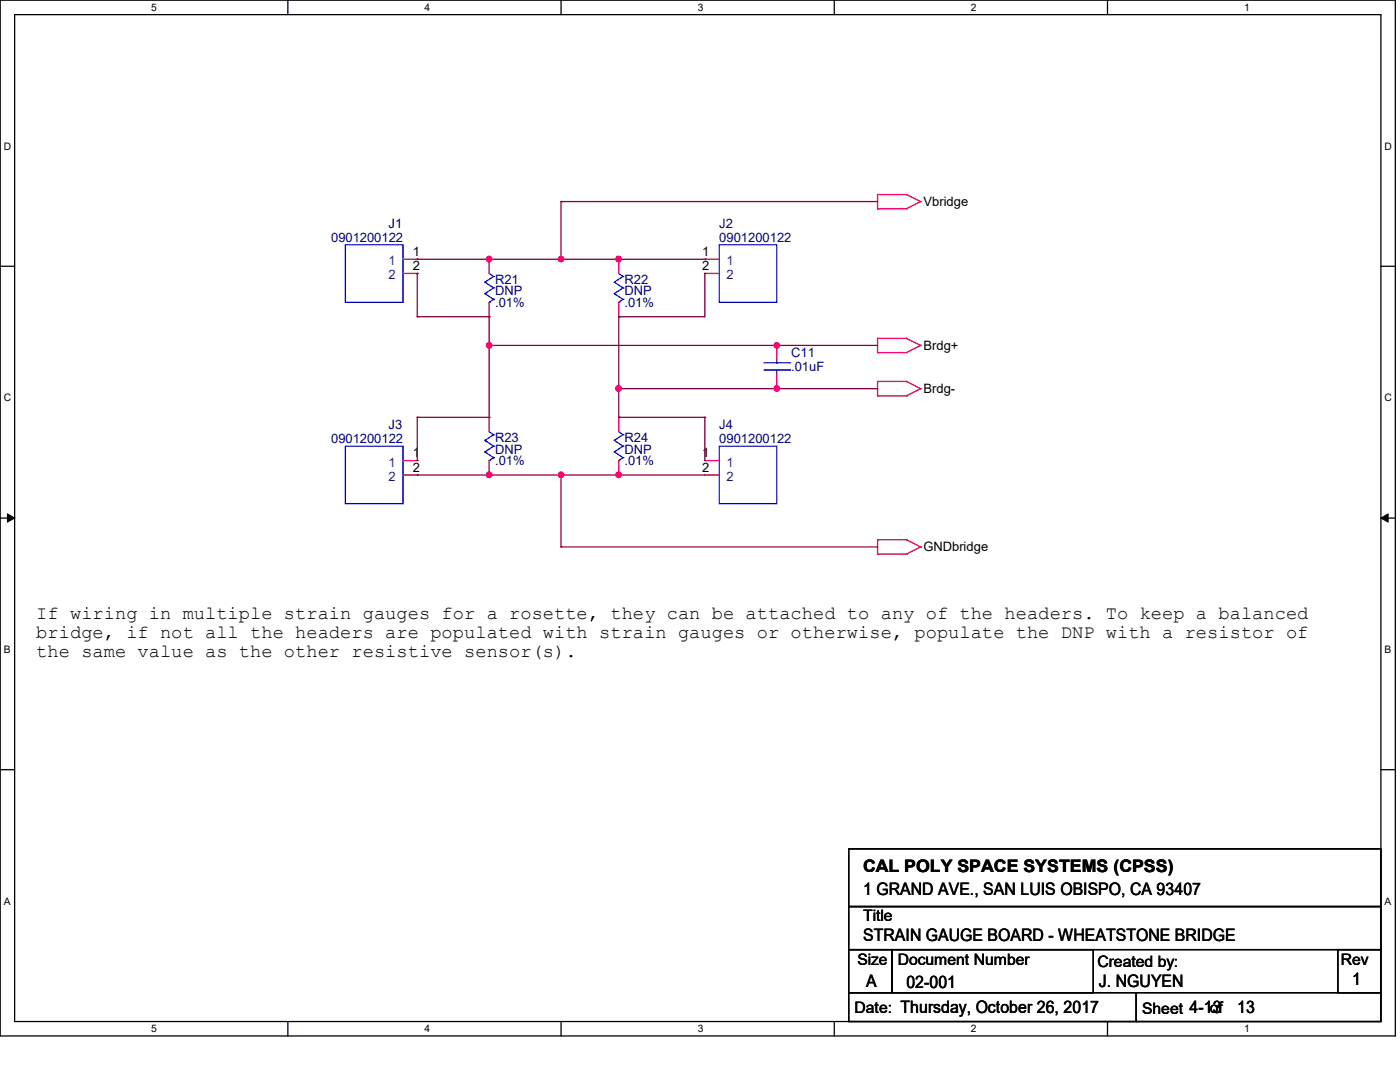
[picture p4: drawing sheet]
<svg xmlns="http://www.w3.org/2000/svg" width="279mm" height="216mm" viewBox="0 0 279 216" stroke-linecap="round" stroke-linejoin="round" font-family="sans-serif">
<path d="M0 0h278.5v206.7h-278.5zM2.9 2.9h272.7v200.9h-272.7z" fill="none" stroke="#000" stroke-width=".25"/>
<g fill="#fff">
<path d="M30.2 .3h1.1v2.3h-1.1z"/>
<path d="M30.2 204.1h1.1v2.3h-1.1z"/>
</g>
<path d="M57.4 0v2.9M57.4 203.8v2.9" fill="none" stroke="#000" stroke-width=".25"/>
<g fill="#fff">
<path d="M84.7 .3h1.1v2.3h-1.1z"/>
<path d="M84.7 204.1h1.1v2.3h-1.1z"/>
</g>
<path d="M112 0v2.9M112 203.8v2.9" fill="none" stroke="#000" stroke-width=".25"/>
<g fill="#fff">
<path d="M139.2 .3h1.1v2.3h-1.1z"/>
<path d="M139.2 204.1h1.1v2.3h-1.1z"/>
</g>
<path d="M166.5 0v2.9M166.5 203.8v2.9" fill="none" stroke="#000" stroke-width=".25"/>
<g fill="#fff">
<path d="M193.8 .3h1.1v2.3h-1.1z"/>
<path d="M193.8 204.1h1.1v2.3h-1.1z"/>
</g>
<path d="M221 0v2.9M221 203.8v2.9" fill="none" stroke="#000" stroke-width=".25"/>
<g fill="#fff">
<path d="M248.3 .3h1.1v2.3h-1.1z"/>
<path d="M248.3 204.1h1.1v2.3h-1.1z"/>
<path d="M.8 28h1.4v2.3h-1.4z"/>
<path d="M276.3 28h1.4v2.3h-1.4z"/>
<path d="M.8 78.2h1.4v2.3h-1.4z"/>
<path d="M276.3 78.2h1.4v2.3h-1.4z"/>
</g>
<path d="M0 53.1h2.9M275.6 53.1h2.9" fill="none" stroke="#000" stroke-width=".25"/>
<g fill="#fff">
<path d="M.8 128.5h1.3v2.2h-1.3z"/>
<path d="M276.3 128.5h1.3v2.2h-1.3z"/>
</g>
<path d="M0 103.4h2.9M275.6 103.4h2.9" fill="none" stroke="#000" stroke-width=".25"/>
<path d="M1.5 102.5l1.4 .9-1.4 .8zM275.6 103.4l1.4-.9v1.7z" fill="#000" stroke="#000" stroke-width=".2"/>
<g fill="#fff">
<path d="M.8 178.7h1.3v2.2h-1.3z"/>
<path d="M276.3 178.7h1.3v2.2h-1.3z"/>
</g>
<path d="M0 153.6h2.9M275.6 153.6h2.9M169.4 169.4h106.2v11.5h-106.2zM169.4 180.9h106.2v8.6h-106.2zM169.4 189.5h8.6v8.6h-8.6zM169.4 198.1h57.4v5.7h-57.4zM178 189.5h40.2v8.6h-40.2zM226.8 198.1h48.8v5.7h-48.8zM267 189.5h8.6v8.6h-8.6z" fill="none" stroke="#000" stroke-width=".25"/>
<g fill="none" stroke="#f00" stroke-width=".25">
<path d="M175.1 38.8h.1M175.1 38.8h5.8M175.1 38.8v2.9M180.9 38.8h.1M180.9 38.8l2.8 1.4M80.4 51.7h2.9M80.4 54.6h2.9M83.3 51.7h.1M83.3 54.6h.1M97.6 51.7h.1M97.6 51.7v2.9M123.5 51.7h.1"/>
<path d="M123.5 51.7v2.9M140.7 51.7h.1M140.7 54.6h.1M140.7 51.7h2.9M140.7 54.6h2.9M175.1 41.7h.1M175.1 41.7h5.8M180.9 41.7h.1M183.7 40.2h.1M183.7 40.2l-2.8 1.5M97.6 63.2h.1M97.6 60.3v2.9"/>
<path d="M123.5 63.2h.1M123.5 60.3v2.9M155 68.9h.1M155 77.6h.1M155 68.9v2.9M155 74.7v2.9M175.1 70.4h.1M175.1 67.5h.1M175.1 79h.1M175.1 76.1h.1M175.1 67.5v2.9M175.1 76.1v2.9"/>
<path d="M175.1 67.5h5.8M175.1 70.4h5.8M175.1 76.1h5.8M175.1 79h5.8M180.9 67.5h.1M180.9 70.4h.1M180.9 76.1h.1M180.9 79h.1M180.9 67.5l2.8 1.4M180.9 76.1l2.8 1.5M183.7 68.9h.1M183.7 77.6h.1"/>
<path d="M183.7 68.9l-2.8 1.5M183.7 77.6l-2.8 1.4M80.4 91.9h2.9M80.4 94.8h2.9M83.3 91.9h.1M83.3 94.8h.1M97.6 83.3h.1M97.6 94.8h.1M97.6 83.3v2.8M97.6 91.9v2.9M123.5 83.3h.1M123.5 94.8h.1"/>
<path d="M123.5 83.3v2.8M123.5 91.9v2.9M140.7 91.9h.1M140.7 94.8h.1M140.7 91.9h2.9M140.7 94.8h2.9M175.1 110.6h.1M175.1 107.7h.1M175.1 107.7v2.9M175.1 107.7h5.8M175.1 110.6h5.8M180.9 107.7h.1"/>
<path d="M180.9 110.6h.1M180.9 107.7l2.8 1.4M183.7 109.1h.1M183.7 109.1l-2.8 1.5"/>
</g>
<g fill="none" stroke="#00f" stroke-width=".25">
<path d="M68.9 48.9h11.5v11.4h-11.5zM96.8 56.3h.1M96.8 58.6h.1M96.8 56.3l1.7 1.1M96.8 58.6l1.7 1.1M97.6 54.6l.9 .6M98.5 55.2h.1M98.5 57.4h.1M98.5 59.7h.1M98.5 55.2l-1.7 1.1M98.5 57.4l-1.7 1.2M98.5 59.7l-.9 .6"/>
<path d="M122.6 56.3h.1M122.6 58.6h.1M122.6 56.3l1.7 1.1M122.6 58.6l1.7 1.1M123.5 54.6l.8 .6M124.3 55.2h.1M124.3 57.4h.1M124.3 59.7h.1M124.3 55.2l-1.7 1.1M124.3 57.4l-1.7 1.2M124.3 59.7l-.8 .6M143.6 48.9h11.4v11.4h-11.4z"/>
<path d="M97.6 60.3h.1M123.5 60.3h.1M152.4 73.8h5.2M152.4 72.4h5.2M155 72.4h.1M155 73.8h.1M155 71.8v.6M155 73.8v.9M157.6 73.8h.1M157.6 72.4h.1M68.9 89h11.5v11.5h-11.5zM96.8 87.9h.1"/>
<path d="M96.8 90.2h.1M96.8 87.9l1.7 1.1M96.8 90.2l1.7 1.1M97.6 91.9h.1M97.6 86.1l.9 .6M98.5 86.7h.1M98.5 89h.1M98.5 91.3h.1M98.5 86.7l-1.7 1.2M98.5 89l-1.7 1.2M98.5 91.3l-.9 .6M122.6 87.9h.1"/>
<path d="M122.6 90.2h.1M122.6 87.9l1.7 1.1M122.6 90.2l1.7 1.1M123.5 91.9h.1M123.5 86.1l.8 .6M124.3 86.7h.1M124.3 89h.1M124.3 91.3h.1M124.3 86.7l-1.7 1.2M124.3 89l-1.7 1.2M124.3 91.3l-.8 .6M143.6 89h11.4v11.5h-11.4z"/>
</g>
<g fill="none" stroke="#800040" stroke-width=".25">
<path d="M83.3 54.6h.1M83.3 51.7h.1M83.3 51.7h57.4M83.3 54.6v8.6M97.6 51.7h.1M112 40.2h.1M112 51.7h.1M112 40.2v11.5M112 40.2h63.1M123.5 51.7h.1M140.7 54.6h.1M140.7 54.6v8.6h-17.2"/>
<path d="M83.3 63.2h.1M83.3 63.2h14.3M97.6 63.2h.1M97.6 68.9h.1M97.6 63.2v20.1h-14.3M97.6 68.9h77.5M123.5 63.2h.1M123.5 77.6h.1M123.5 63.2v20.1M123.5 77.6h51.6M155 77.6h.1M155 68.9h.1"/>
<path d="M83.3 83.3h.1M83.3 94.8h.1M83.3 94.8h57.4M83.3 83.3v8.6M97.6 94.8h.1M112 94.8h.1M112 94.8v14.3M123.5 83.3h.1M123.5 94.8h.1M123.5 83.3h17.2M140.7 83.3h.1M140.7 83.3v8.6"/>
<path d="M112 109.1h.1M112 109.1h63.1"/>
</g>
<g fill="#f0f" stroke="#f0f" stroke-width=".25">
<circle cx="112" cy="51.7" r=".55"/>
<circle cx="97.6" cy="51.7" r=".55"/>
<circle cx="97.6" cy="94.7" r=".55"/>
<circle cx="123.4" cy="51.7" r=".55"/>
<circle cx="112" cy="94.7" r=".55"/>
<circle cx="123.4" cy="94.7" r=".55"/>
<circle cx="155" cy="68.9" r=".55"/>
<circle cx="97.6" cy="68.9" r=".55"/>
<circle cx="155" cy="77.5" r=".55"/>
<circle cx="123.4" cy="77.5" r=".55"/>
</g>
<g font-size="3.7">
<text x="7.2" y="123.6">If wiring in multiple strain gauges for a rosette, they can be attached to any of the headers. To keep a balanced</text>
<text x="7.2" y="127.3">bridge, if not all the headers are populated with strain gauges or otherwise, populate the DNP with a resistor of</text>
<text x="7.2" y="131.1">the same value as the other resistive sensor(s).</text>
</g>
<g font-size="3.4">
<text x="172.3" y="174">CAL POLY SPACE SYSTEMS (CPSS)</text>
<text x="172.3" y="178.5">1 GRAND AVE., SAN LUIS OBISPO, CA 93407</text>
<text x="172.3" y="187.7">STRAIN GAUGE BOARD - WHEATSTONE BRIDGE</text>
<text x="172.8" y="196.9">A</text>
<text x="180.9" y="197.1">02-001</text>
<text x="219.3" y="196.9">J. NGUYEN</text>
<text x="269.8" y="196.6">1</text>
<text x="246.9" y="202.1">13</text>
</g>
<g font-size="3.1">
<text x="172.3" y="183.7">Title</text>
<text x="171.1" y="192.6">Size Document Number</text>
<text x="219" y="192.9">Created by:</text>
<text x="267.6" y="192.6">Rev</text>
<text x="170.6" y="202.1">Date: Thursday, October 26, 2017</text>
<text x="228" y="202.3">Sheet 4-13</text>
<text x="241.4" y="202.1">of</text>
</g>
<g font-size="2.6">
<text x="184.3" y="41.1">Vbridge</text>
<text x="82.4" y="51.1">1</text>
<text x="82.4" y="53.9">2</text>
<text x="140.1" y="51.1">1</text>
<text x="140.1" y="53.9">2</text>
<text x="184.3" y="69.8">Brdg+</text>
<text x="184.3" y="78.4">Brdg-</text>
<text x="82.4" y="91.3">1</text>
<text x="82.4" y="94.1">2</text>
<text x="140.1" y="91.3">1</text>
<text x="140.1" y="94.1">2</text>
<text x="184.3" y="110">GNDbridge</text>
</g>
<g font-size="2.6" fill="#000080">
<text x="77.6" y="45.4">J1</text>
<text x="143.6" y="45.4">J2</text>
<text x="66.1" y="48.3">0901200122</text>
<text x="143.6" y="48.3">0901200122</text>
<text x="98.8" y="56.6">R21</text>
<text x="98.8" y="58.9">DNP</text>
<text x="124.6" y="56.6">R22</text>
<text x="124.6" y="58.9">DNP</text>
<text x="98.8" y="61.2">.01%</text>
<text x="124.6" y="61.2">.01%</text>
<text x="157.9" y="71.2">C11</text>
<text x="157.9" y="74.1">.01uF</text>
<text x="66.1" y="88.5">0901200122</text>
<text x="77.6" y="85.6">J3</text>
<text x="98.8" y="88.2">R23</text>
<text x="124.6" y="88.2">R24</text>
<text x="143.6" y="85.6">J4</text>
<text x="143.6" y="88.5">0901200122</text>
<text x="98.8" y="90.5">DNP</text>
<text x="98.8" y="92.8">.01%</text>
<text x="124.6" y="90.5">DNP</text>
<text x="124.6" y="92.8">.01%</text>
</g>
<g font-size="2.6" fill="#004080">
<text x="77.6" y="52.9">1</text>
<text x="145" y="52.9">1</text>
<text x="77.6" y="55.8">2</text>
<text x="145" y="55.8">2</text>
<text x="77.6" y="93.1">1</text>
<text x="77.6" y="96">2</text>
<text x="145" y="93.1">1</text>
<text x="145" y="96">2</text>
</g>
<g font-size="2.1">
<text x="30.2" y="2.2">5</text>
<text x="84.7" y="2.2">4</text>
<text x="139.2" y="2.2">3</text>
<text x="193.8" y="2.2">2</text>
<text x="248.3" y="2.2">1</text>
<text x=".8" y="29.8">D</text>
<text x="276.3" y="29.8">D</text>
<text x=".8" y="80.1">C</text>
<text x="276.3" y="80.1">C</text>
<text x=".8" y="130.3">B</text>
<text x="276.3" y="130.3">B</text>
<text x=".8" y="180.5">A</text>
<text x="276.3" y="180.5">A</text>
<text x="30.2" y="206">5</text>
<text x="84.7" y="206">4</text>
<text x="139.2" y="206">3</text>
<text x="193.8" y="206">2</text>
<text x="248.3" y="206">1</text>
</g>
</svg>
